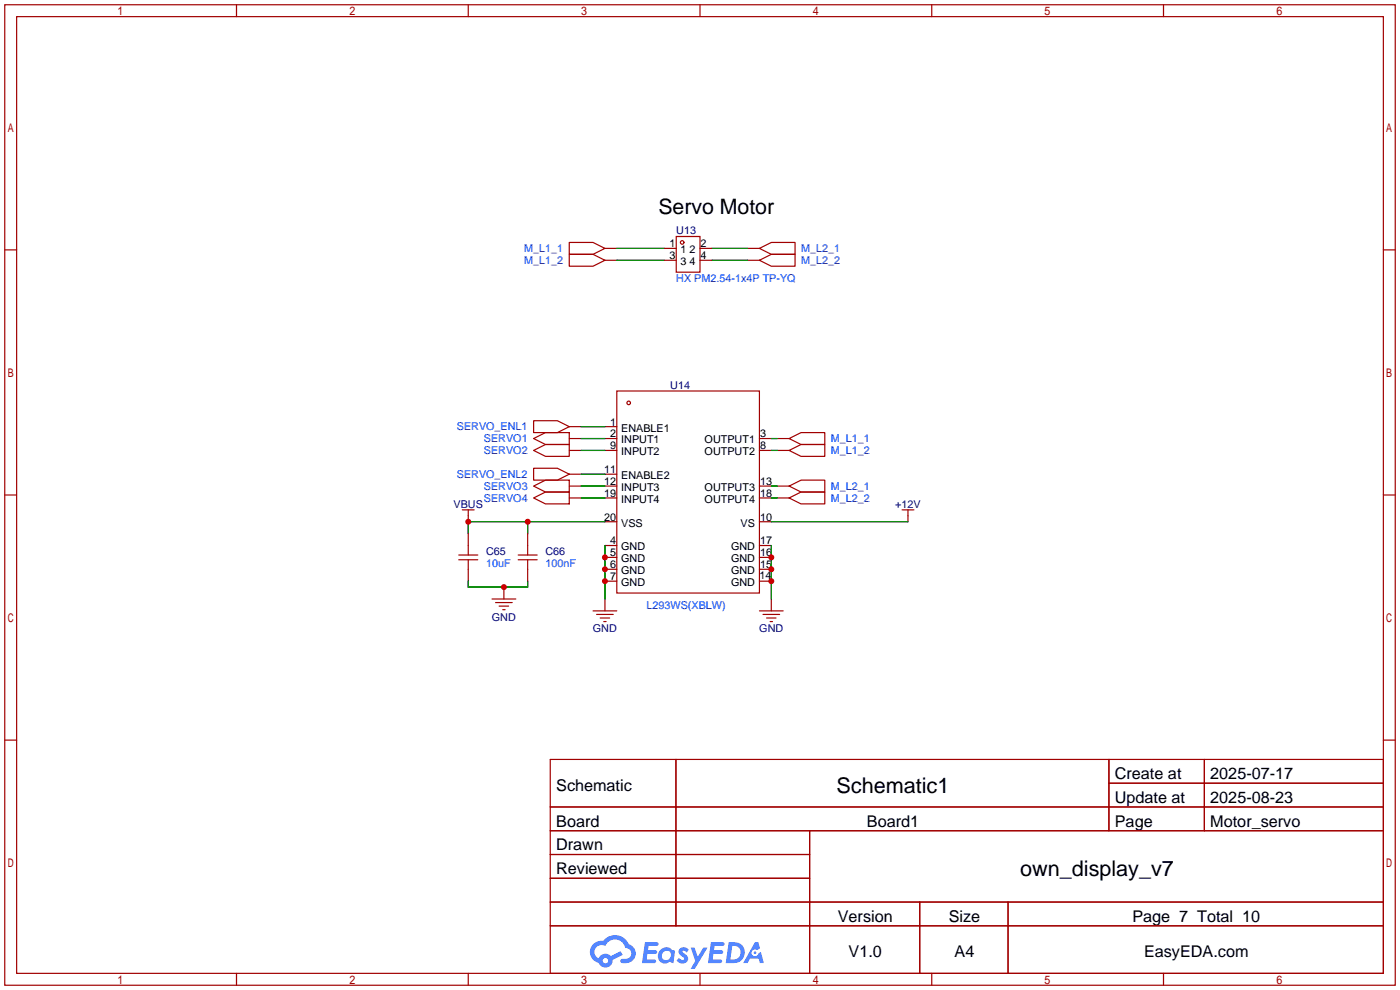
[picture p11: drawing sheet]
<svg xmlns="http://www.w3.org/2000/svg" width="299mm" height="212mm" viewBox="0 0 299 212" stroke-linecap="round" stroke-linejoin="round" font-family="sans-serif">
<g fill="none" stroke="#a10000" stroke-width=".25">
<path d="M1 1h297.2v209.6h-297.2zM3.6 3.6h292.1v204.4h-292.1zM50.5 1v2.6M100.1 1v2.6M149.6 1v2.6M199.1 1v2.6M248.7 1v2.6M1 53.4h2.6M295.7 53.4h2.5M1 105.8h2.6M295.7 105.8h2.5M1 158.2h2.6"/>
<path d="M295.7 158.2h2.5M117.6 162.3h178.1v45.7h-178.1zM117.6 172.5h178.1M117.6 177.5h178.1M144.5 162.3v35.6M173 177.5v30.5M237 162.3v15.2M237 167.4h58.7M257.4 162.3v15.2M117.6 182.6h55.4M117.6 192.8h178.1M117.6 187.7h55.4"/>
<path d="M117.6 197.9h178.1M196.6 192.8v15.2M215.4 192.8v15.2M50.5 208v2.6M100.1 208v2.6M149.6 208v2.6M199.1 208v2.6M248.7 208v2.6"/>
</g>
<g fill="#5487ff">
<path d="M145.3 202.7a1.3 1.3 0 0 1 1.9 .3l-.4 .6a.54 .54 0 0 0-.9-.2l.1 .2a1.34 1.34 0 0 1 .9 1.8 1.47 1.47 0 0 1-2.3-.1l.5-.6 .8 .5a.31 .31 0 0 0 .4-.3 .31 .31 0 0 0-.3-.4 1.12 1.12 0 0 1-.7-1.8z"/>
<path d="M147.6 202.5h.9l.6 2 1.2-2h.9l-2.7 4.6h-.9l1-1.7z"/>
<path d="M137.8 201.4h1.7a1.31 1.31 0 0 1 1.2 .2 .4 .4 0 0 1-.3 .5l-1.8 .1-.1 .9h1.6a.4 .4 0 0 1 .4 .4 .4 .4 0 0 1-.5 .4h-1.6l-.2 1.2h1.4a.46 .46 0 0 1 .5 0 .46 .46 0 0 1 .1 .5l-.4 .2h-2.6z"/>
<path d="M151.9 201.4h1.7a1.32 1.32 0 0 1 1.2 .2 .39 .39 0 0 1-.3 .5l-1.8 .1-.1 .9h1.6a.4 .4 0 0 1 .4 .4 .4 .4 0 0 1-.4 .4h-1.7l-.2 1.2h1.4a.46 .46 0 0 1 .5 0 .46 .46 0 0 1 .1 .5l-.4 .2h-2.6z"/>
<path d="M161.3 201.4h.8l.3 1.3-.6 .4a.75 .75 0 0 0-1.1 .3 .75 .75 0 0 0 .5 1 .75 .75 0 0 0 .9-.7l.5-.2 .6 2.3h-.8l-.3-.9h-1.8l-.5 .9h-1z"/>
<path d="M155.7 201.4l-.6 4.4h1.5a2.27 2.27 0 0 0 2.6-2.2 2.27 2.27 0 0 0-2.7-2.2zM156.5 202.1a1.5 1.5 0 0 1 1.8 1.6 1.5 1.5 0 0 1-1.9 1.4h-.3z"/>
<path d="M141.2 203a1.6 1.6 0 0 0-.3 2.3 1.6 1.6 0 0 0 2.3 .2l.7 .3 .3-2.4-.1-.3-.5-.1a1.58 1.58 0 0 0-2.4 0zM141.8 203.5a.98 .98 0 0 1 1.6 .4 .98 .98 0 0 1-1.1 1.3 .94 .94 0 0 1-.9-.7 .94 .94 0 0 1 .4-1z"/>
<path d="M126.8 201.8a2.37 2.37 0 0 0 1.1 4 1.54 1.54 0 0 0 1.8 1 1.54 1.54 0 0 0 1.2-1.6l2.2-1.1-.5-.8-2 1a1.57 1.57 0 0 0-2.7 .5 1.5 1.5 0 0 1-.7-2.1 1.5 1.5 0 0 1 2.2-.5 2.23 2.23 0 0 1 2.3-1.4 2.23 2.23 0 0 1 2 1.8 1.16 1.16 0 0 1 1.2 1.1 1.16 1.16 0 0 1-1.1 1.2h-.7a.47 .47 0 0 0-.5 .4 .47 .47 0 0 0 .4 .5 2.17 2.17 0 0 0 2.5-.9 2.17 2.17 0 0 0-.3-2.7l-.8-.4a3.2 3.2 0 0 0-5.5-.7l-1.1 .1zM128.8 205.3a.6 .6 0 0 1 1.2 0 .6 .6 0 0 1-1.2 0z"/>
<circle cx="161.4" cy="203.6" r=".28"/>
</g>
<g fill="none" stroke="#a10000" stroke-width=".25">
<path d="M121.7 51.8h5l2.6 1.3-2.6 1.3h-5zM121.7 54.4h5l2.6 1.2-2.6 1.3h-5zM129.3 53.1h2.5M129.3 55.6h2.5M142 53.1h2.5M142 55.6h2.5M144.5 50.5h5.1v7.7h-5.1zM149.6 53.1h2.5M149.6 55.6h2.5M159.8 53.1h2.5M159.8 55.6h2.5M162.3 53.1l2.5-1.3h5.1v2.6h-5.1z"/>
<path d="M162.3 55.6l2.5-1.2h5.1v2.5h-5.1zM114 93.7l2.6-1.2h5.1v2.5h-5.1zM114 96.3l2.6-1.3h5.1v2.5h-5.1zM114 89.9h5.1l2.6 1.3-2.6 1.3h-5.1zM121.7 91.2h2.5M121.7 93.7h2.5M121.7 96.3h2.5M129.3 91.2h2.5M129.3 93.7h2.5M129.3 96.3h2.5M131.8 83.6h30.5v43.1h-30.5zM162.3 93.7h2.5"/>
<path d="M162.3 96.3h2.5M166.1 93.7h2.6M166.1 96.3h2.6M168.7 93.7l2.5-1.2h5.1v2.5h-5.1zM168.7 96.3l2.5-1.3h5.1v2.5h-5.1zM98 119.6h4.1M98 118.6h4.1M98.8 109h2.5M100.1 109v2.5M100.1 114v4.6M100.1 119.6v4.6M110.7 119.6h4.1"/>
<path d="M110.7 118.6h4.1M112.8 114v4.6M112.8 119.6v4.6M114 103.9l2.6-1.3h5.1v2.6h-5.1zM114 106.4l2.6-1.2h5.1v2.5h-5.1zM114 100.1h5.1l2.6 1.2-2.6 1.3h-5.1zM121.7 101.3h2.5M121.7 103.9h2.5M121.7 106.4h2.5M129.3 116.6h2.5M129.3 119.1h2.5M129.3 111.5h2.5"/>
<path d="M129.3 101.3h2.5M129.3 103.9h2.5M129.3 106.4h2.5M162.3 116.6h2.5M162.3 119.1h2.5M162.3 111.5h2.5M162.3 103.9h2.5M162.3 106.4h2.5M166.1 103.9h2.6M166.1 106.4h2.6M168.7 103.9l2.5-1.3h5.1v2.6h-5.1zM168.7 106.4l2.5-1.2h5.1v2.5h-5.1z"/>
<path d="M192.8 109h2.5M194.1 109v2.5M105.2 128h5M105.9 128.8h3.6M106.7 129.5h2M107.4 130.3h.5M107.7 125.5v2.5M126.7 130.6h5.1M127.5 131.3h3.6M128.3 132.1h2M129 132.8h.5M129.3 121.7h2.5"/>
<path d="M129.3 124.2h2.5M129.3 128v2.6M162.3 121.7h2.5M162.3 124.2h2.5M162.3 130.6h5.1M163.1 131.3h3.5M163.8 132.1h2.1M164.6 132.8h.5M164.8 128v2.6"/>
<circle cx="145.8" cy="51.8" r=".38"/>
<circle cx="134.4" cy="86.1" r=".38"/>
</g>
<g fill="none" stroke="#008700" stroke-width=".25">
<path d="M131.8 53.1h10.2M131.8 55.6h10.2M152.1 53.1h7.7M152.1 55.6h7.7M124.2 93.7h5.1M124.2 96.3h5.1M124.2 91.2h5.1M164.8 93.7h1.3M164.8 96.3h1.3M112.8 111.5v2.5M124.2 103.9h5.1M124.2 106.4h5.1"/>
<path d="M124.2 101.3h5.1M129.3 111.5h-29.2v2.5M129.3 116.6v11.4M164.8 111.5h29.3M164.8 116.6v11.4M164.8 103.9h1.3M164.8 106.4h1.3M100.1 124.2v1.3h12.7v-1.3"/>
</g>
<g fill="#c00">
<circle cx="164.8" cy="124.2" r=".63"/>
<circle cx="164.8" cy="121.7" r=".63"/>
<circle cx="164.8" cy="119.1" r=".63"/>
<circle cx="129.3" cy="124.2" r=".63"/>
<circle cx="129.3" cy="121.7" r=".63"/>
<circle cx="129.3" cy="119.1" r=".63"/>
<circle cx="100.1" cy="111.5" r=".63"/>
<circle cx="112.8" cy="111.5" r=".63"/>
<circle cx="107.7" cy="125.5" r=".63"/>
</g>
<g font-size="4.6">
<text x="178.8" y="169.4">Schematic1</text>
<text x="218" y="187.2">own_display_v7</text>
</g>
<text font-size="4.5" x="140.7" y="45.8">Servo Motor</text>
<g font-size="3.5">
<text x="238.3" y="166.5">Create at</text>
<text x="258.7" y="166.5">2025-07-17</text>
<text x="118.9" y="169.1">Schematic</text>
<text x="238.3" y="171.6">Update at</text>
<text x="258.7" y="171.6">2025-08-23</text>
<text x="118.9" y="176.7">Board</text>
<text x="185.3" y="176.7">Board1</text>
<text x="238.3" y="176.7">Page</text>
<text x="258.7" y="176.7">Motor_servo</text>
<text x="118.9" y="181.8">Drawn</text>
<text x="118.9" y="186.8">Reviewed</text>
<text x="179.1" y="197">Version</text>
<text x="202.8" y="197">Size</text>
<text x="242" y="197">Page 7 Total 10</text>
<text x="181.4" y="204.6">V1.0</text>
<text x="204" y="204.6">A4</text>
<text x="244.5" y="204.6">EasyEDA.com</text>
</g>
<g font-size="2.3" fill="#00f">
<text x="112.1" y="53.9">M_L1_1</text>
<text x="171.2" y="53.9">M_L2_1</text>
<text x="112.1" y="56.4">M_L1_2</text>
<text x="171.2" y="56.4">M_L2_2</text>
<text x="144.5" y="60.2">HX PM2.54-1x4P TP-YQ</text>
<text x="97.6" y="92">SERVO_ENL1</text>
<text x="103.4" y="94.5">SERVO1</text>
<text x="177.5" y="94.5">M_L1_1</text>
<text x="103.4" y="97.1">SERVO2</text>
<text x="177.5" y="97.1">M_L1_2</text>
<text x="97.6" y="102.2">SERVO_ENL2</text>
<text x="103.4" y="104.7">SERVO3</text>
<text x="103.4" y="107.2">SERVO4</text>
<text x="177.5" y="104.7">M_L2_1</text>
<text x="177.5" y="107.2">M_L2_2</text>
<text x="103.9" y="121.2">10uF</text>
<text x="116.6" y="121.2">100nF</text>
<text x="138.2" y="130.1">L293WS(XBLW)</text>
</g>
<g font-size="2.3">
<text x="143.1" y="52.9">1</text>
<text x="149.7" y="52.9">2</text>
<text x="143.1" y="55.4">3</text>
<text x="145.5" y="54.1">1</text>
<text x="145.5" y="56.7">3</text>
<text x="147.4" y="56.7">4</text>
<text x="147.4" y="54.1">2</text>
<text x="149.7" y="55.4">4</text>
<text x="130.4" y="91">1</text>
<text x="130.4" y="93.5">2</text>
<text x="132.8" y="92.2">ENABLE1</text>
<text x="132.8" y="94.8">INPUT1</text>
<text x="150.6" y="94.8">OUTPUT1</text>
<text x="162.4" y="93.5">3</text>
<text x="129.1" y="101.1">11</text>
<text x="130.4" y="96">9</text>
<text x="132.8" y="97.3">INPUT2</text>
<text x="150.6" y="97.3">OUTPUT2</text>
<text x="162.4" y="96">8</text>
<text x="129.1" y="103.7">12</text>
<text x="129.1" y="106.2">19</text>
<text x="132.8" y="102.4">ENABLE2</text>
<text x="132.8" y="104.9">INPUT3</text>
<text x="132.8" y="107.5">INPUT4</text>
<text x="150.6" y="104.9">OUTPUT3</text>
<text x="150.6" y="107.5">OUTPUT4</text>
<text x="162.4" y="103.7">13</text>
<text x="162.4" y="106.2">18</text>
<text x="129.1" y="111.3">20</text>
<text x="132.8" y="112.5">VSS</text>
<text x="158.3" y="112.5">VS</text>
<text x="162.4" y="111.3">10</text>
<text x="130.4" y="116.4">4</text>
<text x="130.4" y="118.9">5</text>
<text x="132.8" y="117.6">GND</text>
<text x="156.2" y="117.6">GND</text>
<text x="162.4" y="118.9">16</text>
<text x="162.4" y="116.4">17</text>
<text x="130.4" y="121.4">6</text>
<text x="130.4" y="124">7</text>
<text x="132.8" y="120.2">GND</text>
<text x="132.8" y="122.7">GND</text>
<text x="132.8" y="125.2">GND</text>
<text x="156.2" y="125.2">GND</text>
<text x="156.2" y="122.7">GND</text>
<text x="156.2" y="120.2">GND</text>
<text x="162.3" y="123.7">14</text>
<text x="162.4" y="121.4">15</text>
</g>
<g font-size="2.3" fill="#000080">
<text x="144.5" y="50.1">U13</text>
<text x="143.3" y="83.1">U14</text>
<text x="96.9" y="108.5">VBUS</text>
<text x="191.3" y="108.5">+12V</text>
<text x="103.9" y="118.7">C65</text>
<text x="116.6" y="118.7">C66</text>
<text x="105.1" y="132.6">GND</text>
<text x="126.7" y="135.2">GND</text>
<text x="162.3" y="135.2">GND</text>
</g>
</svg>
